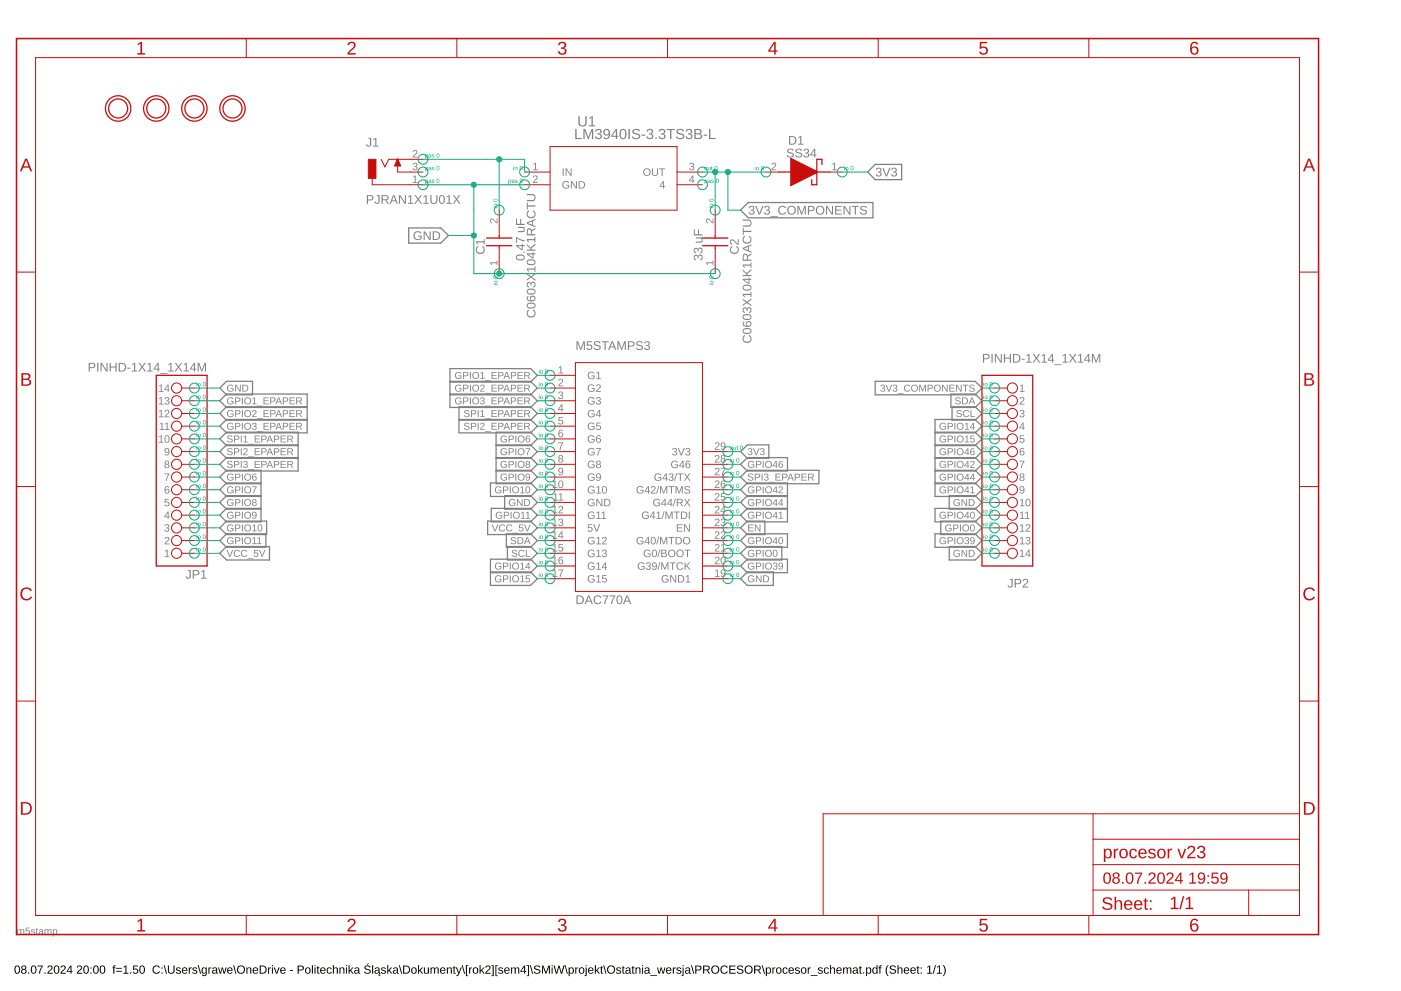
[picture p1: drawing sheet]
<?xml version="1.0" encoding="utf-8"?>
<!DOCTYPE eagle SYSTEM "eagle.dtd">
<!--
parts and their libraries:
microbuilder: This work is placed in the public domain, and may be freely used for commercial and non-commercial work with the following conditions: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
2024-06-25_11-20-03_Library: COPYRIGHT: Copyright (C) 2024 Ultra Librarian. All rights reserved.
-->
<eagle version="9.7.0">
<drawing>
<settings>
<setting alwaysvectorfont="no"/>
<setting verticaltext="up"/>
</settings>
<grid distance="0.1" unitdist="inch" unit="inch" style="lines" multiple="1" display="no" altdistance="0.01" altunitdist="inch" altunit="inch"/>
<schematic xreflabel="%F%N/%S.%C%R" xrefpart="/%S.%C%R">
<libraries>
<library name="frames">
<symbols>
<symbol name="A4L-LOC">
<wire x1="256.54" y1="3.81" x2="256.54" y2="8.89" width="0.1016" layer="94"/>
<wire x1="256.54" y1="8.89" x2="256.54" y2="13.97" width="0.1016" layer="94"/>
<wire x1="256.54" y1="13.97" x2="256.54" y2="19.05" width="0.1016" layer="94"/>
<wire x1="256.54" y1="19.05" x2="256.54" y2="24.13" width="0.1016" layer="94"/>
<wire x1="161.29" y1="3.81" x2="161.29" y2="24.13" width="0.1016" layer="94"/>
<wire x1="161.29" y1="24.13" x2="215.265" y2="24.13" width="0.1016" layer="94"/>
<wire x1="215.265" y1="24.13" x2="256.54" y2="24.13" width="0.1016" layer="94"/>
<wire x1="246.38" y1="3.81" x2="246.38" y2="8.89" width="0.1016" layer="94"/>
<wire x1="246.38" y1="8.89" x2="256.54" y2="8.89" width="0.1016" layer="94"/>
<wire x1="246.38" y1="8.89" x2="215.265" y2="8.89" width="0.1016" layer="94"/>
<wire x1="215.265" y1="8.89" x2="215.265" y2="3.81" width="0.1016" layer="94"/>
<wire x1="215.265" y1="8.89" x2="215.265" y2="13.97" width="0.1016" layer="94"/>
<wire x1="215.265" y1="13.97" x2="256.54" y2="13.97" width="0.1016" layer="94"/>
<wire x1="215.265" y1="13.97" x2="215.265" y2="19.05" width="0.1016" layer="94"/>
<wire x1="215.265" y1="19.05" x2="256.54" y2="19.05" width="0.1016" layer="94"/>
<wire x1="215.265" y1="19.05" x2="215.265" y2="24.13" width="0.1016" layer="94"/>
<text x="217.17" y="15.24" size="2.54" layer="94">&gt;DRAWING_NAME</text>
<text x="217.17" y="10.16" size="2.286" layer="94">&gt;LAST_DATE_TIME</text>
<text x="230.505" y="5.08" size="2.54" layer="94">&gt;SHEET</text>
<text x="216.916" y="4.953" size="2.54" layer="94">Sheet:</text>
<frame x1="0" y1="0" x2="260.35" y2="179.07" columns="6" rows="4" layer="94"/>
</symbol>
</symbols>
<devicesets>
<deviceset name="A4L-LOC" prefix="FRAME" uservalue="yes">
<gates>
<gate name="G$1" symbol="A4L-LOC" x="0" y="0"/>
</gates>
<devices>
<device name="">
<technologies>
<technology name=""/>
</technologies>
</device>
</devices>
</deviceset>
</devicesets>
</library>
<library name="M5STAMPS3">
<symbols>
<symbol name="DAC">
<pin name="G1" x="-33.02" y="20.32" length="middle"/>
<pin name="G2" x="-33.02" y="17.78" length="middle"/>
<pin name="G3" x="-33.02" y="15.24" length="middle"/>
<pin name="G4" x="-33.02" y="12.7" length="middle"/>
<pin name="G5" x="-33.02" y="10.16" length="middle"/>
<pin name="G6" x="-33.02" y="7.62" length="middle"/>
<pin name="G7" x="-33.02" y="5.08" length="middle"/>
<pin name="G8" x="-33.02" y="2.54" length="middle"/>
<pin name="G9" x="-33.02" y="0" length="middle"/>
<pin name="G10" x="-33.02" y="-2.54" length="middle"/>
<pin name="GND" x="-33.02" y="-5.08" length="middle"/>
<pin name="G11" x="-33.02" y="-7.62" length="middle"/>
<pin name="5V" x="-33.02" y="-10.16" length="middle"/>
<pin name="G12" x="-33.02" y="-12.7" length="middle"/>
<pin name="G13" x="-33.02" y="-15.24" length="middle"/>
<pin name="G14" x="-33.02" y="-17.78" length="middle"/>
<pin name="G15" x="-33.02" y="-20.32" length="middle"/>
<pin name="GND1" x="2.54" y="-20.32" length="middle" rot="R180"/>
<pin name="G39/MTCK" x="2.54" y="-17.78" length="middle" rot="R180"/>
<pin name="G0/BOOT" x="2.54" y="-15.24" length="middle" rot="R180"/>
<pin name="G40/MTDO" x="2.54" y="-12.7" length="middle" rot="R180"/>
<pin name="EN" x="2.54" y="-10.16" length="middle" direction="in" rot="R180"/>
<pin name="G41/MTDI" x="2.54" y="-7.62" length="middle" rot="R180"/>
<pin name="G44/RX" x="2.54" y="-5.08" length="middle" rot="R180"/>
<pin name="G42/MTMS" x="2.54" y="-2.54" length="middle" rot="R180"/>
<pin name="G43/TX" x="2.54" y="0" length="middle" rot="R180"/>
<pin name="G46" x="2.54" y="2.54" length="middle" rot="R180"/>
<pin name="3V3" x="2.54" y="5.08" length="middle" direction="out" rot="R180"/>
<wire x1="-27.94" y1="22.86" x2="-27.94" y2="-22.86" width="0.1524" layer="94"/>
<wire x1="-27.94" y1="-22.86" x2="-2.54" y2="-22.86" width="0.1524" layer="94"/>
<wire x1="-2.54" y1="-22.86" x2="-2.54" y2="22.86" width="0.1524" layer="94"/>
<wire x1="-2.54" y1="22.86" x2="-27.94" y2="22.86" width="0.1524" layer="94"/>
<text x="-27.94" y="25.4" size="1.778" layer="95">M5STAMPS3</text>
<text x="-27.94" y="-25.4" size="1.778" layer="96">&gt;VALUE</text>
</symbol>
</symbols>
<devicesets>
<deviceset name="DAC770A" prefix="U">
<gates>
<gate name="G$1" symbol="DAC" x="15.24" y="5.08"/>
</gates>
<devices>
<device name="" package="QFN127P2400X1800X470-36N">
<connects>
<connect gate="G$1" pin="3V3" pad="29"/>
<connect gate="G$1" pin="5V" pad="13"/>
<connect gate="G$1" pin="EN" pad="23"/>
<connect gate="G$1" pin="G0/BOOT" pad="21"/>
<connect gate="G$1" pin="G1" pad="1"/>
<connect gate="G$1" pin="G10" pad="10"/>
<connect gate="G$1" pin="G11" pad="12"/>
<connect gate="G$1" pin="G12" pad="14"/>
<connect gate="G$1" pin="G13" pad="15"/>
<connect gate="G$1" pin="G14" pad="16"/>
<connect gate="G$1" pin="G15" pad="17"/>
<connect gate="G$1" pin="G2" pad="2"/>
<connect gate="G$1" pin="G3" pad="3"/>
<connect gate="G$1" pin="G39/MTCK" pad="20"/>
<connect gate="G$1" pin="G4" pad="4"/>
<connect gate="G$1" pin="G40/MTDO" pad="22"/>
<connect gate="G$1" pin="G41/MTDI" pad="24"/>
<connect gate="G$1" pin="G42/MTMS" pad="26"/>
<connect gate="G$1" pin="G43/TX" pad="27"/>
<connect gate="G$1" pin="G44/RX" pad="25"/>
<connect gate="G$1" pin="G46" pad="28"/>
<connect gate="G$1" pin="G5" pad="5"/>
<connect gate="G$1" pin="G6" pad="6"/>
<connect gate="G$1" pin="G7" pad="7"/>
<connect gate="G$1" pin="G8" pad="8"/>
<connect gate="G$1" pin="G9" pad="9"/>
<connect gate="G$1" pin="GND" pad="11"/>
<connect gate="G$1" pin="GND1" pad="19"/>
</connects>
<technologies>
<technology name=""/>
</technologies>
</device>
</devices>
</deviceset>
</devicesets>
</library>
<library name="Tinkercad">
<symbols>
<symbol name="PINHD-1X14">
<pin name="1" x="-2.54" y="17.78" visible="pin" length="short"/>
<pin name="2" x="-2.54" y="15.24" visible="pin" length="short"/>
<pin name="3" x="-2.54" y="12.7" visible="pin" length="short"/>
<pin name="4" x="-2.54" y="10.16" visible="pin" length="short"/>
<pin name="5" x="-2.54" y="7.62" visible="pin" length="short"/>
<pin name="6" x="-2.54" y="5.08" visible="pin" length="short"/>
<pin name="7" x="-2.54" y="2.54" visible="pin" length="short"/>
<pin name="8" x="-2.54" y="0" visible="pin" length="short"/>
<pin name="9" x="-2.54" y="-2.54" visible="pin" length="short"/>
<pin name="10" x="-2.54" y="-5.08" visible="pin" length="short"/>
<pin name="11" x="-2.54" y="-7.62" visible="pin" length="short"/>
<pin name="12" x="-2.54" y="-10.16" visible="pin" length="short"/>
<pin name="13" x="-2.54" y="-12.7" visible="pin" length="short"/>
<pin name="14" x="-2.54" y="-15.24" visible="pin" length="short"/>
<circle x="1.016" y="17.78" radius="1.016" width="0.1524" layer="94"/>
<circle x="1.016" y="15.24" radius="1.016" width="0.1524" layer="94"/>
<circle x="1.016" y="12.7" radius="1.016" width="0.1524" layer="94"/>
<circle x="1.016" y="10.16" radius="1.016" width="0.1524" layer="94"/>
<circle x="1.016" y="7.62" radius="1.016" width="0.1524" layer="94"/>
<circle x="1.016" y="5.08" radius="1.016" width="0.1524" layer="94"/>
<circle x="1.016" y="2.54" radius="1.016" width="0.1524" layer="94"/>
<circle x="1.016" y="0" radius="1.016" width="0.1524" layer="94"/>
<circle x="1.016" y="-2.54" radius="1.016" width="0.1524" layer="94"/>
<circle x="1.016" y="-5.08" radius="1.016" width="0.1524" layer="94"/>
<circle x="1.016" y="-7.62" radius="1.016" width="0.1524" layer="94"/>
<circle x="1.016" y="-10.16" radius="1.016" width="0.1524" layer="94"/>
<circle x="1.016" y="-12.7" radius="1.016" width="0.1524" layer="94"/>
<circle x="1.016" y="-15.24" radius="1.016" width="0.1524" layer="94"/>
<wire x1="-5.08" y1="20.32" x2="5.08" y2="20.32" width="0.254" layer="94"/>
<wire x1="5.08" y1="20.32" x2="5.08" y2="-17.78" width="0.254" layer="94"/>
<wire x1="5.08" y1="-17.78" x2="-5.08" y2="-17.78" width="0.254" layer="94"/>
<wire x1="-5.08" y1="-17.78" x2="-5.08" y2="20.32" width="0.254" layer="94"/>
<text x="-5.08" y="21.082" size="1.778" layer="95">&gt;NAME</text>
<text x="-5.08" y="-20.32" size="1.778" layer="96">&gt;VALUE</text>
</symbol>
</symbols>
<devicesets>
<deviceset name="PINHD-1X14">
<gates>
<gate name="G$1" symbol="PINHD-1X14" x="0" y="0"/>
</gates>
<devices>
<device name="_1X14M" package="1X14">
<connects>
<connect gate="G$1" pin="1" pad="1"/>
<connect gate="G$1" pin="10" pad="10"/>
<connect gate="G$1" pin="11" pad="11"/>
<connect gate="G$1" pin="12" pad="12"/>
<connect gate="G$1" pin="13" pad="13"/>
<connect gate="G$1" pin="14" pad="14"/>
<connect gate="G$1" pin="2" pad="2"/>
<connect gate="G$1" pin="3" pad="3"/>
<connect gate="G$1" pin="4" pad="4"/>
<connect gate="G$1" pin="5" pad="5"/>
<connect gate="G$1" pin="6" pad="6"/>
<connect gate="G$1" pin="7" pad="7"/>
<connect gate="G$1" pin="8" pad="8"/>
<connect gate="G$1" pin="9" pad="9"/>
</connects>
<package3dinstances>
<package3dinstance package3d_urn="urn:adsk.eagle:package:22417/2"/>
</package3dinstances>
<technologies>
<technology name=""/>
</technologies>
</device>
</devices>
</deviceset>
</devicesets>
</library>
<library name="microbuilder">
<symbols>
<symbol name="MOUNTINGHOLE">
<circle x="0" y="0" radius="2.54" width="0.254" layer="94"/>
<circle x="0" y="0" radius="1.905" width="0.254" layer="94"/>
</symbol>
</symbols>
<devicesets>
<deviceset name="MOUNTINGHOLE">
<gates>
<gate name="G$1" symbol="MOUNTINGHOLE" x="0" y="0"/>
</gates>
<devices>
<device name="3.0" package="MOUNTINGHOLE_3.0_PLATED">
<technologies>
<technology name="">
<attribute name="BOM" value="EXCLUDE" constant="no"/>
</technology>
</technologies>
</device>
<device name="1.0" package="MOUNTINGHOLE_1.0_PLATED">
<technologies>
<technology name="">
<attribute name="BOM" value="EXCLUDE" constant="no"/>
</technology>
</technologies>
</device>
<device name="2.0" package="MOUNTINGHOLE_2.0_PLATED">
<technologies>
<technology name="">
<attribute name="BOM" value="EXCLUDE" constant="no"/>
</technology>
</technologies>
</device>
<device name="3.0THIN" package="MOUNTINGHOLE_3.0_PLATEDTHIN">
<technologies>
<technology name="">
<attribute name="BOM" value="EXCLUDE" constant="no"/>
</technology>
</technologies>
</device>
<device name="2.5" package="MOUNTINGHOLE_2.5_PLATED">
<technologies>
<technology name="">
<attribute name="BOM" value="EXCLUDE" constant="no"/>
</technology>
</technologies>
</device>
<device name="2.5_THICK" package="MOUNTINGHOLE_2.5_PLATED_THICK">
<technologies>
<technology name="">
<attribute name="BOM" value="EXCLUDE" constant="no"/>
</technology>
</technologies>
</device>
<device name="" package="MOUNTINGHOLE_3.0_PLATED_VIAS">
<technologies>
<technology name="">
<attribute name="BOM" value="EXCLUDE" constant="no"/>
</technology>
</technologies>
</device>
<device name="3.0SQUARE" package="MOUNTINGHOLE_3.0_PLATED_SQUAREVIAS">
<technologies>
<technology name="">
<attribute name="BOM" value="EXCLUDE" constant="no"/>
</technology>
</technologies>
</device>
</devices>
</deviceset>
</devicesets>
</library>
<library name="2024-06-25_11-20-03_Library">
<symbols>
<symbol name="LM3940IS-3.3">
<pin name="IN" x="2.54" y="0" length="middle" direction="in"/>
<pin name="GND" x="2.54" y="-2.54" length="middle" direction="pas"/>
<pin name="OUT" x="38.1" y="0" length="middle" direction="out" rot="R180"/>
<pin name="4" x="38.1" y="-2.54" length="middle" direction="pas" rot="R180"/>
<wire x1="7.62" y1="5.08" x2="7.62" y2="-7.62" width="0.1524" layer="94"/>
<wire x1="7.62" y1="-7.62" x2="33.02" y2="-7.62" width="0.1524" layer="94"/>
<wire x1="33.02" y1="-7.62" x2="33.02" y2="5.08" width="0.1524" layer="94"/>
<wire x1="33.02" y1="5.08" x2="7.62" y2="5.08" width="0.1524" layer="94"/>
<text x="15.5946" y="9.1186" size="2.083" layer="95" ratio="6">&gt;Name</text>
<text x="14.9552" y="6.5786" size="2.083" layer="96" ratio="6">&gt;Value</text>
</symbol>
</symbols>
<devicesets>
<deviceset name="LM3940IS-3.3" prefix="U">
<gates>
<gate name="A" symbol="LM3940IS-3.3" x="0" y="0"/>
</gates>
<devices>
<device name="TS3B" package="TS3B">
<connects>
<connect gate="A" pin="4" pad="4"/>
<connect gate="A" pin="GND" pad="2"/>
<connect gate="A" pin="IN" pad="1"/>
<connect gate="A" pin="OUT" pad="3"/>
</connects>
<technologies>
<technology name="">
<attribute name="COPYRIGHT" value="Copyright (C) 2024 Ultra Librarian. All rights reserved." constant="no"/>
<attribute name="MANUFACTURER_PART_NUMBER" value="LM3940IS-3.3" constant="no"/>
<attribute name="MFR_NAME" value="Texas Instruments" constant="no"/>
<attribute name="TYPE" value="LM3940IS-3.3" constant="no"/>
</technology>
</technologies>
</device>
<device name="TS3B-M" package="TS3B-M">
<connects>
<connect gate="A" pin="4" pad="4"/>
<connect gate="A" pin="GND" pad="2"/>
<connect gate="A" pin="IN" pad="1"/>
<connect gate="A" pin="OUT" pad="3"/>
</connects>
<technologies>
<technology name="">
<attribute name="COPYRIGHT" value="Copyright (C) 2024 Ultra Librarian. All rights reserved." constant="no"/>
<attribute name="MANUFACTURER_PART_NUMBER" value="LM3940IS-3.3" constant="no"/>
<attribute name="MFR_NAME" value="Texas Instruments" constant="no"/>
<attribute name="TYPE" value="LM3940IS-3.3" constant="no"/>
</technology>
</technologies>
</device>
<device name="TS3B-L" package="TS3B-L">
<connects>
<connect gate="A" pin="4" pad="4"/>
<connect gate="A" pin="GND" pad="2"/>
<connect gate="A" pin="IN" pad="1"/>
<connect gate="A" pin="OUT" pad="3"/>
</connects>
<technologies>
<technology name="">
<attribute name="COPYRIGHT" value="Copyright (C) 2024 Ultra Librarian. All rights reserved." constant="no"/>
<attribute name="MANUFACTURER_PART_NUMBER" value="LM3940IS-3.3" constant="no"/>
<attribute name="MFR_NAME" value="Texas Instruments" constant="no"/>
<attribute name="TYPE" value="LM3940IS-3.3" constant="no"/>
</technology>
</technologies>
</device>
</devices>
</deviceset>
</devicesets>
</library>
<library name="Connector">
<symbols>
<symbol name="PJRAN1X1U01X">
<wire x1="2.54" y1="-2.54" x2="-5.08" y2="-2.54" width="0.1524" layer="94"/>
<wire x1="-5.08" y1="-2.54" x2="-5.08" y2="-1.27" width="0.1524" layer="94"/>
<wire x1="2.54" y1="0" x2="0" y2="0" width="0.1524" layer="94"/>
<wire x1="0" y1="0" x2="0" y2="2.54" width="0.1524" layer="94"/>
<wire x1="2.54" y1="2.54" x2="0" y2="2.54" width="0.1524" layer="94"/>
<wire x1="0" y1="2.54" x2="-1.778" y2="2.54" width="0.1524" layer="94"/>
<wire x1="-1.778" y1="2.54" x2="-2.54" y2="1.016" width="0.1524" layer="94"/>
<wire x1="-2.54" y1="1.016" x2="-3.302" y2="2.54" width="0.1524" layer="94"/>
<text x="-6.3509" y="5.08071875" size="1.77825" layer="95">&gt;NAME</text>
<text x="-6.359259375" y="-6.359259375" size="1.780590625" layer="96">&gt;VALUE</text>
<rectangle x1="-5.85080625" y1="-1.27191875" x2="-4.318" y2="2.54" layer="94"/>
<polygon width="0.1524" layer="94" pour="solid">
<vertex x="-0.508" y="1.27"/>
<vertex x="0.508" y="1.27"/>
<vertex x="0" y="2.54"/>
</polygon>
<pin name="1" x="5.08" y="-2.54" visible="pad" length="short" direction="pas" rot="R180"/>
<pin name="2" x="5.08" y="2.54" visible="pad" length="short" direction="pas" rot="R180"/>
<pin name="3" x="5.08" y="0" visible="pad" length="short" direction="pas" rot="R180"/>
</symbol>
</symbols>
<devicesets>
<deviceset name="PJRAN1X1U01X" prefix="J">
<gates>
<gate name="G$1" symbol="PJRAN1X1U01X" x="0" y="0"/>
</gates>
<devices>
<device name="" package="PJRAN1X1U01X">
<connects>
<connect gate="G$1" pin="1" pad="1"/>
<connect gate="G$1" pin="2" pad="2"/>
<connect gate="G$1" pin="3" pad="3"/>
</connects>
<package3dinstances>
<package3dinstance package3d_urn="urn:adsk.eagle:package:24957659/2"/>
</package3dinstances>
<technologies>
<technology name="">
<attribute name="CATEGORY" value="RCA Phono Connectors " constant="no"/>
<attribute name="DESCRIPTION" value="RCA Phono Connectors 1 POS R/A PHONO JACK " constant="no"/>
<attribute name="MANUFACTURER" value="Switchcraft Inc. " constant="no"/>
<attribute name="MPN" value="PJRAN1X1U01X " constant="no"/>
<attribute name="OPERATING_TEMPERATURE" value="-25°C ~ 85°C " constant="no"/>
<attribute name="PART_STATUS" value="Active" constant="no"/>
<attribute name="PITCH" value="- " constant="no"/>
<attribute name="ROHS_COMPLIANCE" value="ROHS3 Compliant " constant="no"/>
<attribute name="SERIES" value="PJR " constant="no"/>
<attribute name="SUBCATEGORY" value="Audio &amp; Video Connectors " constant="no"/>
<attribute name="TYPE" value="Phono (RCA) Jack, Female, Through Hole, Right Angle" constant="no"/>
</technology>
</technologies>
</device>
</devices>
</deviceset>
</devicesets>
</library>
<library name="SamacSys_Parts">
<symbols>
<symbol name="SS34">
<wire x1="7.62" y1="2.54" x2="7.62" y2="-2.54" width="0.254" layer="94"/>
<wire x1="7.62" y1="2.54" x2="8.636" y2="2.54" width="0.254" layer="94"/>
<wire x1="8.636" y1="1.524" x2="8.636" y2="2.54" width="0.254" layer="94"/>
<wire x1="7.62" y1="-2.54" x2="6.604" y2="-2.54" width="0.254" layer="94"/>
<wire x1="6.604" y1="-1.524" x2="6.604" y2="-2.54" width="0.254" layer="94"/>
<wire x1="5.08" y1="0" x2="7.62" y2="0" width="0.254" layer="94"/>
<wire x1="12.7" y1="0" x2="15.24" y2="0" width="0.254" layer="94"/>
<text x="12.7" y="8.89" size="1.778" layer="95" align="center-left">&gt;NAME</text>
<text x="12.7" y="6.35" size="1.778" layer="96" align="center-left">&gt;VALUE</text>
<pin name="K" x="2.54" y="0" visible="pad" length="short"/>
<pin name="A" x="17.78" y="0" visible="pad" length="short" rot="R180"/>
<polygon width="0.254" layer="94" pour="solid">
<vertex x="7.62" y="0"/>
<vertex x="12.7" y="-2.54"/>
<vertex x="12.7" y="2.54"/>
</polygon>
</symbol>
</symbols>
<devicesets>
<deviceset name="SS34" prefix="D">
<gates>
<gate name="G$1" symbol="SS34" x="0" y="0"/>
</gates>
<devices>
<device name="" package="DIOM8059X256N">
<connects>
<connect gate="G$1" pin="A" pad="2"/>
<connect gate="G$1" pin="K" pad="1"/>
</connects>
<technologies>
<technology name="">
<attribute name="DESCRIPTION" value="ON Semi SS34 SMT Schottky Diode, 40V 3A, 2-Pin DO-214AB" constant="no"/>
<attribute name="HEIGHT" value="2.56mm" constant="no"/>
<attribute name="MANUFACTURER_NAME" value="onsemi" constant="no"/>
<attribute name="MANUFACTURER_PART_NUMBER" value="SS34" constant="no"/>
<attribute name="MOUSER_PART_NUMBER" value="512-SS34" constant="no"/>
<attribute name="MOUSER_PRICE-STOCK" value="https://www.mouser.co.uk/ProductDetail/onsemi-Fairchild/SS34?qs=2ONuHmP%2FXzb3ub11UdFfdQ%3D%3D" constant="no"/>
</technology>
</technologies>
</device>
</devices>
</deviceset>
</devicesets>
</library>
<library name="C0603X104K1RACTU">
<symbols>
<symbol name="C0603X104K1RACTU">
<wire x1="5.588" y1="2.54" x2="5.588" y2="-2.54" width="0.254" layer="94"/>
<wire x1="7.112" y1="2.54" x2="7.112" y2="-2.54" width="0.254" layer="94"/>
<wire x1="5.08" y1="0" x2="5.588" y2="0" width="0.254" layer="94"/>
<wire x1="7.112" y1="0" x2="7.62" y2="0" width="0.254" layer="94"/>
<text x="8.89" y="6.35" size="1.778" layer="95" align="center-left">&gt;NAME</text>
<text x="8.89" y="3.81" size="1.778" layer="96" align="center-left">&gt;VALUE</text>
<pin name="1" x="0" y="0" visible="pad" length="middle"/>
<pin name="2" x="12.7" y="0" visible="pad" length="middle" rot="R180"/>
</symbol>
</symbols>
<devicesets>
<deviceset name="C0603X104K1RACTU" prefix="C">
<gates>
<gate name="G$1" symbol="C0603X104K1RACTU" x="0" y="0"/>
</gates>
<devices>
<device name="" package="CAPC1608X100N">
<connects>
<connect gate="G$1" pin="1" pad="1"/>
<connect gate="G$1" pin="2" pad="2"/>
</connects>
<technologies>
<technology name="">
<attribute name="DESCRIPTION" value="0.1 F +/-10% 100V Ceramic Capacitor X7R 0603 (1608 Metric)" constant="no"/>
<attribute name="HEIGHT" value="1mm" constant="no"/>
<attribute name="MANUFACTURER_NAME" value="KEMET" constant="no"/>
<attribute name="MANUFACTURER_PART_NUMBER" value="C0603X104K1RACTU" constant="no"/>
<attribute name="MOUSER_PART_NUMBER" value="80-C0603X104K1RACTU" constant="no"/>
<attribute name="MOUSER_PRICE-STOCK" value="https://www.mouser.co.uk/ProductDetail/KEMET/C0603X104K1RACTU?qs=ZcfC38r4PovU2DcqPY0qJg%3D%3D" constant="no"/>
</technology>
</technologies>
</device>
</devices>
</deviceset>
</devicesets>
</library>
</libraries>
<attributes>
</attributes>
<variantdefs>
</variantdefs>
<classes>
<class number="0" name="default" width="0" drill="0">
</class>
<class number="1" name="zasilanie" width="0.762" drill="0">
</class>
</classes>
<parts>
<part name="FRAME1" library="frames" deviceset="A4L-LOC" device="" value="M5StampS3">
<attribute name="ETYKIETA" value="m5stamp"/>
</part>
<part name="M5STAMPS3" library="M5STAMPS3" deviceset="DAC770A" device=""/>
<part name="U$1" library="microbuilder" deviceset="MOUNTINGHOLE" device="2.5"/>
<part name="U$3" library="microbuilder" deviceset="MOUNTINGHOLE" device="2.5"/>
<part name="U$5" library="microbuilder" deviceset="MOUNTINGHOLE" device="2.5"/>
<part name="U$6" library="microbuilder" deviceset="MOUNTINGHOLE" device="2.5"/>
<part name="JP1" library="Tinkercad" deviceset="PINHD-1X14" device="_1X14M" package3d_urn="urn:adsk.eagle:package:22417/2"/>
<part name="JP2" library="Tinkercad" deviceset="PINHD-1X14" device="_1X14M" package3d_urn="urn:adsk.eagle:package:22417/2"/>
<part name="U1" library="2024-06-25_11-20-03_Library" deviceset="LM3940IS-3.3" device="TS3B-L"/>
<part name="J1" library="Connector" deviceset="PJRAN1X1U01X" device="" package3d_urn="urn:adsk.eagle:package:24957659/2"/>
<part name="D1" library="SamacSys_Parts" deviceset="SS34" device=""/>
<part name="C1" library="C0603X104K1RACTU" deviceset="C0603X104K1RACTU" device="">
<attribute name="DESCRIPTION" value="0.47 uF "/>
</part>
<part name="C2" library="C0603X104K1RACTU" deviceset="C0603X104K1RACTU" device="">
<attribute name="DESCRIPTION" value="33 uF "/>
</part>
</parts>
<sheets>
<sheet>
<plain>
</plain>
<instances>
<instance part="FRAME1" gate="G$1" x="-137.16" y="-20.32" smashed="yes">
<attribute name="DRAWING_NAME" x="80.01" y="-5.08" size="2.54" layer="94"/>
<attribute name="LAST_DATE_TIME" x="80.01" y="-10.16" size="2.286" layer="94"/>
<attribute name="SHEET" x="93.345" y="-15.24" size="2.54" layer="94"/>
<attribute name="ETYKIETA" x="-137.16" y="-20.32" size="1.4224" layer="96"/>
</instance>
<instance part="M5STAMPS3" gate="G$1" x="2.54" y="71.12" smashed="yes">
<attribute name="VALUE" x="-25.4" y="45.72" size="1.778" layer="96"/>
</instance>
<instance part="U$1" gate="G$1" x="-116.84" y="144.78" smashed="yes"/>
<instance part="U$3" gate="G$1" x="-109.22" y="144.78" smashed="yes"/>
<instance part="U$5" gate="G$1" x="-101.6" y="144.78" smashed="yes"/>
<instance part="U$6" gate="G$1" x="-93.98" y="144.78" smashed="yes"/>
<instance part="JP1" gate="G$1" x="-104.14" y="73.66" smashed="yes" rot="R180">
<attribute name="NAME" x="-99.06" y="52.578" size="1.778" layer="95" rot="R180"/>
<attribute name="VALUE" x="-99.06" y="93.98" size="1.778" layer="96" rot="R180"/>
</instance>
<instance part="JP2" gate="G$1" x="60.96" y="71.12" smashed="yes">
<attribute name="NAME" x="60.96" y="49.022" size="1.778" layer="95"/>
<attribute name="VALUE" x="55.88" y="93.98" size="1.778" layer="96"/>
</instance>
<instance part="U1" gate="A" x="-38.1" y="132.08" smashed="yes">
<attribute name="NAME" x="-25.0454" y="141.1986" size="2.083" layer="95" ratio="6"/>
<attribute name="VALUE" x="-25.6848" y="138.6586" size="2.083" layer="96" ratio="6"/>
</instance>
<instance part="J1" gate="G$1" x="-60.96" y="132.08" smashed="yes">
<attribute name="NAME" x="-67.3109" y="137.16071875" size="1.77825" layer="95"/>
<attribute name="VALUE" x="-67.319259375" y="125.720740625" size="1.780590625" layer="96"/>
</instance>
<instance part="D1" gate="G$1" x="30.48" y="132.08" smashed="yes" rot="R180">
<attribute name="NAME" x="20.32" y="138.43" size="1.778" layer="95" rot="R180" align="center-left"/>
<attribute name="VALUE" x="22.86" y="135.89" size="1.778" layer="96" rot="R180" align="center-left"/>
</instance>
<instance part="C1" gate="G$1" x="-40.64" y="111.76" smashed="yes" rot="R90">
<attribute name="NAME" x="-44.45" y="115.57" size="1.778" layer="95" rot="R90" align="center-left"/>
<attribute name="VALUE" x="-34.29" y="102.87" size="1.778" layer="96" rot="R90" align="center-left"/>
<attribute name="DESCRIPTION" x="-35.56" y="114.3" size="1.778" layer="96" rot="R90"/>
</instance>
<instance part="C2" gate="G$1" x="2.54" y="111.76" smashed="yes" rot="R90">
<attribute name="NAME" x="6.35" y="115.57" size="1.778" layer="95" rot="R90" align="center-left"/>
<attribute name="VALUE" x="8.89" y="97.79" size="1.778" layer="96" rot="R90" align="center-left"/>
<attribute name="DESCRIPTION" x="0" y="114.3" size="1.778" layer="96" rot="R90"/>
</instance>
</instances>
<busses>
</busses>
<nets>
<net name="GPIO2_EPAPER" class="0">
<segment>
<wire x1="-30.48" y1="88.9" x2="-33.02" y2="88.9" width="0.1524" layer="91"/>
<label x="-33.02" y="88.9" size="1.4224" layer="95" ratio="6" rot="MR0" xref="yes"/>
<pinref part="M5STAMPS3" gate="G$1" pin="G2"/>
</segment>
<segment>
<pinref part="JP1" gate="G$1" pin="12"/>
<wire x1="-101.6" y1="83.82" x2="-96.52" y2="83.82" width="0.1524" layer="91"/>
<label x="-96.52" y="83.82" size="1.4224" layer="95" xref="yes"/>
</segment>
</net>
<net name="SPI1_EPAPER" class="0">
<segment>
<wire x1="-30.48" y1="83.82" x2="-33.02" y2="83.82" width="0.1524" layer="91"/>
<label x="-33.02" y="83.82" size="1.4224" layer="95" ratio="6" rot="MR0" xref="yes"/>
<pinref part="M5STAMPS3" gate="G$1" pin="G4"/>
</segment>
<segment>
<pinref part="JP1" gate="G$1" pin="10"/>
<wire x1="-101.6" y1="78.74" x2="-96.52" y2="78.74" width="0.1524" layer="91"/>
<label x="-96.52" y="78.74" size="1.4224" layer="95" xref="yes"/>
</segment>
</net>
<net name="GPIO6" class="0">
<segment>
<wire x1="-30.48" y1="78.74" x2="-33.02" y2="78.74" width="0.1524" layer="91"/>
<label x="-33.02" y="78.74" size="1.4224" layer="95" rot="R180" xref="yes"/>
<pinref part="M5STAMPS3" gate="G$1" pin="G6"/>
</segment>
<segment>
<pinref part="JP1" gate="G$1" pin="7"/>
<wire x1="-101.6" y1="71.12" x2="-96.52" y2="71.12" width="0.1524" layer="91"/>
<label x="-96.52" y="71.12" size="1.4224" layer="95" xref="yes"/>
</segment>
</net>
<net name="GPIO3_EPAPER" class="0">
<segment>
<wire x1="-30.48" y1="86.36" x2="-33.02" y2="86.36" width="0.1524" layer="91"/>
<label x="-33.02" y="86.36" size="1.4224" layer="95" ratio="6" rot="MR0" xref="yes"/>
<pinref part="M5STAMPS3" gate="G$1" pin="G3"/>
</segment>
<segment>
<pinref part="JP1" gate="G$1" pin="11"/>
<wire x1="-101.6" y1="81.28" x2="-96.52" y2="81.28" width="0.1524" layer="91"/>
<label x="-96.52" y="81.28" size="1.4224" layer="95" xref="yes"/>
</segment>
</net>
<net name="SPI2_EPAPER" class="0">
<segment>
<wire x1="-30.48" y1="81.28" x2="-33.02" y2="81.28" width="0.1524" layer="91"/>
<label x="-33.02" y="81.28" size="1.4224" layer="95" ratio="6" rot="MR0" xref="yes"/>
<pinref part="M5STAMPS3" gate="G$1" pin="G5"/>
</segment>
<segment>
<pinref part="JP1" gate="G$1" pin="9"/>
<wire x1="-101.6" y1="76.2" x2="-96.52" y2="76.2" width="0.1524" layer="91"/>
<label x="-96.52" y="76.2" size="1.4224" layer="95" xref="yes"/>
</segment>
</net>
<net name="GND" class="1">
<segment>
<pinref part="JP1" gate="G$1" pin="14"/>
<wire x1="-101.6" y1="88.9" x2="-96.52" y2="88.9" width="0.1524" layer="91"/>
<label x="-96.52" y="88.9" size="1.4224" layer="95" xref="yes"/>
</segment>
<segment>
<pinref part="JP2" gate="G$1" pin="14"/>
<wire x1="58.42" y1="55.88" x2="55.88" y2="55.88" width="0.1524" layer="91"/>
<label x="55.88" y="55.88" size="1.4224" layer="95" rot="R180" xref="yes"/>
</segment>
<segment>
<wire x1="-33.02" y1="66.04" x2="-30.48" y2="66.04" width="0.1524" layer="91"/>
<label x="-33.02" y="66.04" size="1.4224" layer="95" rot="R180" xref="yes"/>
<pinref part="M5STAMPS3" gate="G$1" pin="GND"/>
</segment>
<segment>
<wire x1="5.08" y1="50.8" x2="7.62" y2="50.8" width="0.1524" layer="91"/>
<label x="7.62" y="50.8" size="1.4224" layer="95" xref="yes"/>
<pinref part="M5STAMPS3" gate="G$1" pin="GND1"/>
</segment>
<segment>
<pinref part="J1" gate="G$1" pin="1"/>
<wire x1="-55.88" y1="129.54" x2="-45.72" y2="129.54" width="0.1524" layer="91"/>
<pinref part="U1" gate="A" pin="GND"/>
<label x="-50.8" y="119.38" size="1.778" layer="95" rot="R180" xref="yes"/>
<wire x1="-45.72" y1="129.54" x2="-35.56" y2="129.54" width="0.1524" layer="91"/>
<wire x1="-45.72" y1="124.46" x2="-45.72" y2="129.54" width="0.1524" layer="91"/>
<junction x="-45.72" y="129.54"/>
<wire x1="-45.72" y1="124.46" x2="-45.72" y2="119.38" width="0.1524" layer="91"/>
<wire x1="-45.72" y1="119.38" x2="-45.72" y2="111.76" width="0.1524" layer="91"/>
<wire x1="-45.72" y1="111.76" x2="-40.64" y2="111.76" width="0.1524" layer="91"/>
<pinref part="C1" gate="G$1" pin="1"/>
<junction x="-45.72" y="119.38"/>
<wire x1="-45.72" y1="119.38" x2="-50.8" y2="119.38" width="0.1524" layer="91"/>
<wire x1="-40.64" y1="111.76" x2="2.54" y2="111.76" width="0.1524" layer="91"/>
<junction x="-40.64" y="111.76"/>
<pinref part="C2" gate="G$1" pin="1"/>
</segment>
<segment>
<pinref part="JP2" gate="G$1" pin="10"/>
<wire x1="58.42" y1="66.04" x2="55.88" y2="66.04" width="0.1524" layer="91"/>
<label x="55.88" y="66.04" size="1.4224" layer="95" rot="R180" xref="yes"/>
</segment>
</net>
<net name="VCC_5V" class="1">
<segment>
<pinref part="JP1" gate="G$1" pin="1"/>
<wire x1="-101.6" y1="55.88" x2="-96.52" y2="55.88" width="0.1524" layer="91"/>
<label x="-96.52" y="55.88" size="1.4224" layer="95" xref="yes"/>
</segment>
<segment>
<wire x1="-30.48" y1="60.96" x2="-33.02" y2="60.96" width="0.1524" layer="91"/>
<label x="-33.02" y="60.96" size="1.4224" layer="95" rot="R180" xref="yes"/>
<pinref part="M5STAMPS3" gate="G$1" pin="5V"/>
</segment>
</net>
<net name="SPI3_EPAPER" class="0">
<segment>
<wire x1="5.08" y1="71.12" x2="7.62" y2="71.12" width="0.1524" layer="91"/>
<label x="7.62" y="71.12" size="1.4224" layer="95" ratio="6" xref="yes"/>
<pinref part="M5STAMPS3" gate="G$1" pin="G43/TX"/>
</segment>
<segment>
<pinref part="JP1" gate="G$1" pin="8"/>
<wire x1="-101.6" y1="73.66" x2="-96.52" y2="73.66" width="0.1524" layer="91"/>
<label x="-96.52" y="73.66" size="1.4224" layer="95" xref="yes"/>
</segment>
</net>
<net name="GPIO1_EPAPER" class="0">
<segment>
<wire x1="-30.48" y1="91.44" x2="-33.02" y2="91.44" width="0.1524" layer="91"/>
<label x="-33.02" y="91.44" size="1.4224" layer="95" rot="R180" xref="yes"/>
<pinref part="M5STAMPS3" gate="G$1" pin="G1"/>
</segment>
<segment>
<pinref part="JP1" gate="G$1" pin="13"/>
<wire x1="-101.6" y1="86.36" x2="-96.52" y2="86.36" width="0.1524" layer="91"/>
<label x="-96.52" y="86.36" size="1.4224" layer="95" xref="yes"/>
</segment>
</net>
<net name="3V3" class="1">
<segment>
<wire x1="5.08" y1="76.2" x2="7.62" y2="76.2" width="0.1524" layer="91"/>
<label x="7.62" y="76.2" size="1.4224" layer="95" xref="yes"/>
<pinref part="M5STAMPS3" gate="G$1" pin="3V3"/>
</segment>
<segment>
<pinref part="D1" gate="G$1" pin="K"/>
<wire x1="27.94" y1="132.08" x2="33.02" y2="132.08" width="0.1524" layer="91"/>
<label x="33.02" y="132.08" size="1.778" layer="95" xref="yes"/>
</segment>
</net>
<net name="GPIO14" class="0">
<segment>
<wire x1="-30.48" y1="53.34" x2="-33.02" y2="53.34" width="0.1524" layer="91"/>
<label x="-33.02" y="53.34" size="1.4224" layer="95" rot="R180" xref="yes"/>
<pinref part="M5STAMPS3" gate="G$1" pin="G14"/>
</segment>
<segment>
<pinref part="JP2" gate="G$1" pin="4"/>
<wire x1="58.42" y1="81.28" x2="55.88" y2="81.28" width="0.1524" layer="91"/>
<label x="55.88" y="81.28" size="1.4224" layer="95" rot="R180" xref="yes"/>
</segment>
</net>
<net name="GPIO15" class="0">
<segment>
<wire x1="-30.48" y1="50.8" x2="-33.02" y2="50.8" width="0.1524" layer="91"/>
<label x="-33.02" y="50.8" size="1.4224" layer="95" rot="R180" xref="yes"/>
<pinref part="M5STAMPS3" gate="G$1" pin="G15"/>
</segment>
<segment>
<pinref part="JP2" gate="G$1" pin="5"/>
<wire x1="58.42" y1="78.74" x2="55.88" y2="78.74" width="0.1524" layer="91"/>
<label x="55.88" y="78.74" size="1.4224" layer="95" rot="R180" xref="yes"/>
</segment>
</net>
<net name="SCL" class="0">
<segment>
<wire x1="-30.48" y1="55.88" x2="-33.02" y2="55.88" width="0.1524" layer="91"/>
<label x="-33.02" y="55.88" size="1.4224" layer="95" rot="R180" xref="yes"/>
<pinref part="M5STAMPS3" gate="G$1" pin="G13"/>
</segment>
<segment>
<pinref part="JP2" gate="G$1" pin="3"/>
<wire x1="58.42" y1="83.82" x2="55.88" y2="83.82" width="0.1524" layer="91"/>
<label x="55.88" y="83.82" size="1.4224" layer="95" rot="R180" xref="yes"/>
</segment>
</net>
<net name="GPIO8" class="0">
<segment>
<wire x1="-30.48" y1="73.66" x2="-33.02" y2="73.66" width="0.1524" layer="91"/>
<label x="-33.02" y="73.66" size="1.4224" layer="95" rot="R180" xref="yes"/>
<pinref part="M5STAMPS3" gate="G$1" pin="G8"/>
</segment>
<segment>
<pinref part="JP1" gate="G$1" pin="5"/>
<wire x1="-101.6" y1="66.04" x2="-96.52" y2="66.04" width="0.1524" layer="91"/>
<label x="-96.52" y="66.04" size="1.4224" layer="95" xref="yes"/>
</segment>
</net>
<net name="GPIO7" class="0">
<segment>
<wire x1="-30.48" y1="76.2" x2="-33.02" y2="76.2" width="0.1524" layer="91"/>
<label x="-33.02" y="76.2" size="1.4224" layer="95" rot="R180" xref="yes"/>
<pinref part="M5STAMPS3" gate="G$1" pin="G7"/>
</segment>
<segment>
<pinref part="JP1" gate="G$1" pin="6"/>
<wire x1="-101.6" y1="68.58" x2="-96.52" y2="68.58" width="0.1524" layer="91"/>
<label x="-96.52" y="68.58" size="1.4224" layer="95" xref="yes"/>
</segment>
</net>
<net name="GPIO9" class="0">
<segment>
<wire x1="-30.48" y1="71.12" x2="-33.02" y2="71.12" width="0.1524" layer="91"/>
<label x="-33.02" y="71.12" size="1.4224" layer="95" rot="R180" xref="yes"/>
<pinref part="M5STAMPS3" gate="G$1" pin="G9"/>
</segment>
<segment>
<pinref part="JP1" gate="G$1" pin="4"/>
<wire x1="-101.6" y1="63.5" x2="-96.52" y2="63.5" width="0.1524" layer="91"/>
<label x="-96.52" y="63.5" size="1.4224" layer="95" xref="yes"/>
</segment>
</net>
<net name="GPIO10" class="0">
<segment>
<wire x1="-30.48" y1="68.58" x2="-33.02" y2="68.58" width="0.1524" layer="91"/>
<label x="-33.02" y="68.58" size="1.4224" layer="95" rot="R180" xref="yes"/>
<pinref part="M5STAMPS3" gate="G$1" pin="G10"/>
</segment>
<segment>
<pinref part="JP1" gate="G$1" pin="3"/>
<wire x1="-101.6" y1="60.96" x2="-96.52" y2="60.96" width="0.1524" layer="91"/>
<label x="-96.52" y="60.96" size="1.4224" layer="95" xref="yes"/>
</segment>
</net>
<net name="GPIO11" class="0">
<segment>
<wire x1="-30.48" y1="63.5" x2="-33.02" y2="63.5" width="0.1524" layer="91"/>
<label x="-33.02" y="63.5" size="1.4224" layer="95" rot="R180" xref="yes"/>
<pinref part="M5STAMPS3" gate="G$1" pin="G11"/>
</segment>
<segment>
<pinref part="JP1" gate="G$1" pin="2"/>
<wire x1="-101.6" y1="58.42" x2="-96.52" y2="58.42" width="0.1524" layer="91"/>
<label x="-96.52" y="58.42" size="1.4224" layer="95" xref="yes"/>
</segment>
</net>
<net name="GPIO42" class="0">
<segment>
<wire x1="5.08" y1="68.58" x2="7.62" y2="68.58" width="0.1524" layer="91"/>
<label x="7.62" y="68.58" size="1.4224" layer="95" xref="yes"/>
<pinref part="M5STAMPS3" gate="G$1" pin="G42/MTMS"/>
</segment>
<segment>
<pinref part="JP2" gate="G$1" pin="7"/>
<wire x1="58.42" y1="73.66" x2="55.88" y2="73.66" width="0.1524" layer="91"/>
<label x="55.88" y="73.66" size="1.4224" layer="95" rot="R180" xref="yes"/>
</segment>
</net>
<net name="GPIO46" class="0">
<segment>
<wire x1="5.08" y1="73.66" x2="7.62" y2="73.66" width="0.1524" layer="91"/>
<label x="7.62" y="73.66" size="1.4224" layer="95" xref="yes"/>
<pinref part="M5STAMPS3" gate="G$1" pin="G46"/>
</segment>
<segment>
<pinref part="JP2" gate="G$1" pin="6"/>
<wire x1="58.42" y1="76.2" x2="55.88" y2="76.2" width="0.1524" layer="91"/>
<label x="55.88" y="76.2" size="1.4224" layer="95" rot="R180" xref="yes"/>
</segment>
</net>
<net name="GPIO44" class="0">
<segment>
<wire x1="5.08" y1="66.04" x2="7.62" y2="66.04" width="0.1524" layer="91"/>
<label x="7.62" y="66.04" size="1.4224" layer="95" xref="yes"/>
<pinref part="M5STAMPS3" gate="G$1" pin="G44/RX"/>
</segment>
<segment>
<pinref part="JP2" gate="G$1" pin="8"/>
<wire x1="58.42" y1="71.12" x2="55.88" y2="71.12" width="0.1524" layer="91"/>
<label x="55.88" y="71.12" size="1.4224" layer="95" rot="R180" xref="yes"/>
</segment>
</net>
<net name="GPIO41" class="0">
<segment>
<wire x1="5.08" y1="63.5" x2="7.62" y2="63.5" width="0.1524" layer="91"/>
<label x="7.62" y="63.5" size="1.4224" layer="95" xref="yes"/>
<pinref part="M5STAMPS3" gate="G$1" pin="G41/MTDI"/>
</segment>
<segment>
<pinref part="JP2" gate="G$1" pin="9"/>
<wire x1="58.42" y1="68.58" x2="55.88" y2="68.58" width="0.1524" layer="91"/>
<label x="55.88" y="68.58" size="1.4224" layer="95" rot="R180" xref="yes"/>
</segment>
</net>
<net name="GPIO40" class="0">
<segment>
<wire x1="5.08" y1="58.42" x2="7.62" y2="58.42" width="0.1524" layer="91"/>
<label x="7.62" y="58.42" size="1.4224" layer="95" xref="yes"/>
<pinref part="M5STAMPS3" gate="G$1" pin="G40/MTDO"/>
</segment>
<segment>
<wire x1="55.88" y1="63.5" x2="58.42" y2="63.5" width="0.1524" layer="91"/>
<pinref part="JP2" gate="G$1" pin="11"/>
<label x="55.88" y="63.5" size="1.4224" layer="95" rot="R180" xref="yes"/>
</segment>
</net>
<net name="GPIO0" class="0">
<segment>
<wire x1="5.08" y1="55.88" x2="7.62" y2="55.88" width="0.1524" layer="91"/>
<label x="7.62" y="55.88" size="1.4224" layer="95" xref="yes"/>
<pinref part="M5STAMPS3" gate="G$1" pin="G0/BOOT"/>
</segment>
<segment>
<pinref part="JP2" gate="G$1" pin="12"/>
<wire x1="58.42" y1="60.96" x2="55.88" y2="60.96" width="0.1524" layer="91"/>
<label x="55.88" y="60.96" size="1.4224" layer="95" rot="R180" xref="yes"/>
</segment>
</net>
<net name="SDA" class="0">
<segment>
<pinref part="JP2" gate="G$1" pin="2"/>
<wire x1="58.42" y1="86.36" x2="55.88" y2="86.36" width="0.1524" layer="91"/>
<label x="55.88" y="86.36" size="1.4224" layer="95" rot="R180" xref="yes"/>
</segment>
<segment>
<wire x1="-30.48" y1="58.42" x2="-33.02" y2="58.42" width="0.1524" layer="91"/>
<label x="-33.02" y="58.42" size="1.4224" layer="95" rot="R180" xref="yes"/>
<pinref part="M5STAMPS3" gate="G$1" pin="G12"/>
</segment>
</net>
<net name="GPIO39" class="0">
<segment>
<wire x1="5.08" y1="53.34" x2="7.62" y2="53.34" width="0.1524" layer="91"/>
<label x="7.62" y="53.34" size="1.4224" layer="95" xref="yes"/>
<pinref part="M5STAMPS3" gate="G$1" pin="G39/MTCK"/>
</segment>
<segment>
<pinref part="JP2" gate="G$1" pin="13"/>
<wire x1="58.42" y1="58.42" x2="55.88" y2="58.42" width="0.1524" layer="91"/>
<label x="55.88" y="58.42" size="1.4224" layer="95" rot="R180" xref="yes"/>
</segment>
</net>
<net name="N$3" class="0">
<segment>
<pinref part="J1" gate="G$1" pin="2"/>
<wire x1="-55.88" y1="134.62" x2="-43.18" y2="134.62" width="0.1524" layer="91"/>
<wire x1="-43.18" y1="134.62" x2="-40.64" y2="134.62" width="0.1524" layer="91"/>
<wire x1="-40.64" y1="134.62" x2="-35.56" y2="134.62" width="0.1524" layer="91"/>
<wire x1="-35.56" y1="134.62" x2="-35.56" y2="132.08" width="0.1524" layer="91"/>
<pinref part="U1" gate="A" pin="IN"/>
<pinref part="C1" gate="G$1" pin="2"/>
<wire x1="-40.64" y1="124.46" x2="-40.64" y2="134.62" width="0.1524" layer="91"/>
<junction x="-40.64" y="134.62"/>
</segment>
</net>
<net name="3V3_COMPONENTS" class="1">
<segment>
<pinref part="U1" gate="A" pin="OUT"/>
<wire x1="0" y1="132.08" x2="2.54" y2="132.08" width="0.1524" layer="91"/>
<pinref part="D1" gate="G$1" pin="A"/>
<wire x1="2.54" y1="132.08" x2="5.08" y2="132.08" width="0.1524" layer="91"/>
<wire x1="5.08" y1="132.08" x2="12.7" y2="132.08" width="0.1524" layer="91"/>
<junction x="5.08" y="132.08"/>
<wire x1="5.08" y1="132.08" x2="5.08" y2="124.46" width="0.1524" layer="91"/>
<wire x1="5.08" y1="124.46" x2="7.62" y2="124.46" width="0.1524" layer="91"/>
<label x="7.62" y="124.46" size="1.778" layer="95" xref="yes"/>
<pinref part="C2" gate="G$1" pin="2"/>
<wire x1="2.54" y1="124.46" x2="2.54" y2="132.08" width="0.1524" layer="91"/>
<junction x="2.54" y="132.08"/>
</segment>
<segment>
<pinref part="JP2" gate="G$1" pin="1"/>
<wire x1="58.42" y1="88.9" x2="55.88" y2="88.9" width="0.1524" layer="91"/>
<label x="55.88" y="88.9" size="1.4224" layer="95" rot="R180" xref="yes"/>
</segment>
</net>
<net name="EN" class="0">
<segment>
<wire x1="5.08" y1="60.96" x2="7.62" y2="60.96" width="0.1524" layer="91"/>
<label x="7.62" y="60.96" size="1.4224" layer="95" xref="yes"/>
<pinref part="M5STAMPS3" gate="G$1" pin="EN"/>
</segment>
</net>
</nets>
</sheet>
</sheets>
</schematic>
</drawing>
<compatibility>
<note version="8.2" severity="warning">
Since Version 8.2, EAGLE supports online libraries. The ids
of those online libraries will not be understood (or retained)
with this version.
</note>
<note version="8.3" severity="warning">
Since Version 8.3, EAGLE supports URNs for individual library
assets (packages, symbols, and devices). The URNs of those assets
will not be understood (or retained) with this version.
</note>
<note version="8.3" severity="warning">
Since Version 8.3, EAGLE supports the association of 3D packages
with devices in libraries, schematics, and board files. Those 3D
packages will not be understood (or retained) with this version.
</note>
</compatibility>
</eagle>
